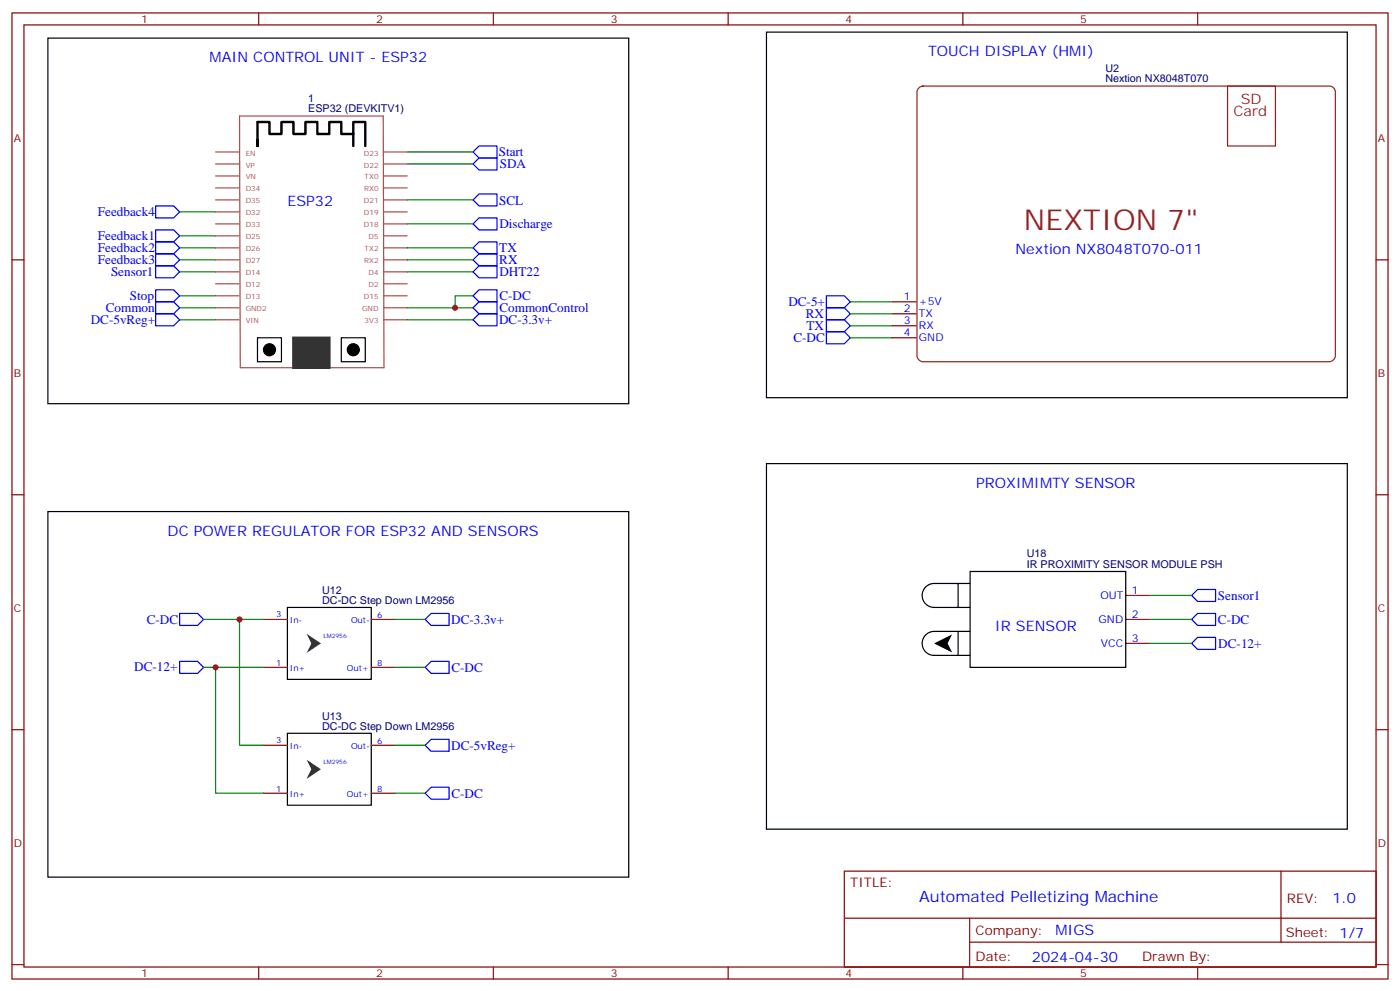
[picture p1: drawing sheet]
<svg xmlns="http://www.w3.org/2000/svg" width="412mm" height="292mm" viewBox="0 0 412 292" stroke-linecap="round" stroke-linejoin="round" font-family="sans-serif">
<g fill="none" stroke="#870000" stroke-width=".35">
<path d="M3.5 3.8h405.4v284.3h-405.4zM7.1 7.3h398.2v277.3h-398.2zM76.2 3.8v3.5M145.3 3.8v3.5M214.5 3.8v3.5M283.6 3.8v3.5M352.8 3.8v3.5M3.5 76.5h3.6M405.3 76.5h3.6M262.8 99.4h7.1M262.8 95.9h7.1M262.8 92.4h7.1"/>
<path d="M262.8 88.8h7.1M3.5 145.6h3.6M405.3 145.6h3.6M77.6 196.4h7.1M77.6 182.3h7.1M109.4 196.4h7M109.4 182.3h7M3.5 214.8h3.6M405.3 214.8h3.6M248.7 256.4h156.6v28.2h-156.6zM377.3 256.4v20.9M248.7 270.2h156.5"/>
<path d="M285.6 277.3h119.6M285.6 270.2v14.2M3.5 283.9h3.6M76.2 284.6v3.5M145.3 284.6v3.5M214.5 284.6v3.5M283.6 284.6v3.5M352.8 284.6v3.5M405.3 283.9h3.6"/>
</g>
<path d="M270.7 25.8l1.2-.5h119.7a1.76 1.76 0 0 1 1.7 1.8v77.6a1.89 1.89 0 0 1-1.7 1.8h-119.7a1.89 1.89 0 0 1-1.8-1.8v-77.6zM361.6 25.3h14.1v17.7h-14.1z" fill="none" stroke="#8c2424" stroke-width=".35"/>
<path d="M84.7 178.8h24.7v21.2h-24.7z" fill="none" stroke="#000" stroke-width=".35"/>
<path d="M90.3 186.5l4.2 2.9-4.2 2.8 1.4-2.8z" fill="#333"/>
<path d="M84.7 215.8h24.7v21.2h-24.7z" fill="none" stroke="#000" stroke-width=".35"/>
<path d="M77.6 219.4h7.1M109.4 219.4h7M77.6 233.5h7.1M109.4 233.5h7" fill="none" stroke="#870000" stroke-width=".35"/>
<path d="M90.3 223.6l4.2 2.8-4.2 2.8 1.4-2.8z" fill="#333"/>
<g fill="none" stroke="#00f" stroke-width=".35">
<path d="M139.3 44.7l1.8-1.7h5.3v3.5h-5.3zM139.3 58.8l1.8-1.7h5.3v3.5h-5.3zM139.3 48.3l1.8-1.8h5.3v3.5h-5.3zM45.9 60.6h5.3l1.7 1.8-1.7 1.7h-5.3zM45.9 74.7h5.3l1.7 1.8-1.7 1.7h-5.3zM45.9 71.2h5.3l1.7 1.8-1.7 1.7h-5.3zM45.9 67.7h5.3l1.7 1.7-1.7 1.8h-5.3zM45.9 78.2h5.3l1.7 1.8-1.7 1.8h-5.3zM139.3 65.9l1.8-1.8h5.3v3.6h-5.3zM139.3 76.5l1.8-1.8h5.3v3.5h-5.3zM139.3 73l1.8-1.8h5.3v3.5h-5.3zM45.9 85.3h5.3l1.7 1.8-1.7 1.7h-5.3z"/>
<path d="M45.9 88.8h5.3l1.7 1.8-1.7 1.8h-5.3zM45.9 92.4h5.3l1.7 1.7-1.7 1.8h-5.3zM139.3 90.6l1.8-1.8h5.3v3.6h-5.3zM139.3 80l1.8-1.8h5.3v3.6h-5.3zM139.3 94.1l1.8-1.7h5.3v3.5h-5.3zM139.3 87.1l1.8-1.8h5.3v3.5h-5.3zM243.4 87.1h5.3l1.8 1.7-1.8 1.8h-5.3zM243.4 97.6h5.3l1.8 1.8-1.8 1.8h-5.3zM243.4 90.6h5.3l1.8 1.8-1.8 1.7h-5.3zM243.4 94.1h5.3l1.8 1.8-1.8 1.7h-5.3zM351 175.3l1.8-1.8h5.3v3.5h-5.3zM52.9 180.6h5.3l1.8 1.7-1.8 1.8h-5.3z"/>
<path d="M52.9 194.7h5.3l1.8 1.7-1.8 1.8h-5.3zM125.2 196.4l1.8-1.7h5.3v3.5h-5.3zM125.2 182.3l1.8-1.7h5.3v3.5h-5.3zM351 182.3l1.8-1.7h5.3v3.5h-5.3zM351 189.4l1.8-1.8h5.3v3.5h-5.3zM125.2 219.4l1.8-1.8h5.3v3.5h-5.3zM125.2 233.5l1.8-1.8h5.3v3.5h-5.3z"/>
</g>
<g fill="none" stroke="#008700" stroke-width=".35">
<path d="M119.9 48.3h19.4M119.9 58.8h19.4M119.9 44.7h19.4M52.9 76.5h10.6M52.9 73h10.6M52.9 69.4h10.6M52.9 62.4h10.6M119.9 76.5h19.4M119.9 73h19.4M119.9 65.9h19.4M52.9 87.1h10.6M52.9 90.6h10.6"/>
<path d="M52.9 80h10.6M52.9 94.1h10.6M119.9 90.6h19.4M119.9 80h19.4M119.9 94.1h19.4M139.3 87.1h-5.2v3.5M250.5 88.8h12.3M250.5 99.4h12.3M250.5 95.9h12.3M250.5 92.4h12.3M338.7 175.3h12.3M60 182.3h17.6"/>
<path d="M60 196.4h17.6M63.5 196.4v37.1h14.1M70.6 182.3v37.1h7M116.4 182.3h8.8M116.4 196.4h8.8M338.7 182.3h12.3M338.7 189.4h12.3M116.4 219.4h8.8M116.4 233.5h8.8"/>
</g>
<g fill="none" stroke="#a64a4a" stroke-width=".35">
<path d="M70.6 34.1h42.3l.2 74.1h-42.3zM63.5 58.8h6.9M63.5 55.3h6.9M63.5 51.8h6.9M63.5 48.3h6.9M63.5 44.7h6.9M113 58.8h6.9M113 55.3h6.9M113 51.8h6.9M113 48.3h6.9M113 44.7h6.9M63.5 76.5h6.9"/>
<path d="M63.5 73h6.9M63.5 69.4h6.9M63.5 65.9h6.9M63.5 62.4h6.9M113 76.5h6.9M113 73h6.9M113 69.4h6.9M113 65.9h6.9M113 62.4h6.9M63.5 94.1h6.9M63.5 90.6h6.9M63.5 87.1h6.9"/>
<path d="M63.5 83.5h6.9M63.5 80h6.9M113 94.1h6.9M113 90.6h6.9M113 87.1h6.9M113 83.5h6.9M113 80h6.9"/>
</g>
<path d="M86.4 99.4h10.6v8.8h-10.6z" fill="#333" stroke="#333" stroke-width=".71"/>
<g fill="none" stroke="#000" stroke-width=".35">
<path d="M14.1 11.2h171.1v107.6h-171.1zM225.8 9.5h171.1v107.6h-171.1zM75.8 99.4h7.1v7.1h-7.1zM100.5 99.4h7.1v7.1h-7.1zM225.8 136.5h171.1v107.6h-171.1zM14.1 150.6h171.1v107.6h-171.1zM272.7 172.8a3.5 3.5 0 0 1 2.5-1.1h7v7.1h-7a3.5 3.5 0 0 1-3.3-2.2 3.5 3.5 0 0 1 .8-3.8zM282.2 178.8h3.6M282.2 171.7h3.6M285.8 168.2h45.8v28.2h-45.8zM272.7 186.9a3.5 3.5 0 0 1 2.5-1.1h7v7.1h-7a3.5 3.5 0 0 1-3.3-2.2 3.5 3.5 0 0 1 .8-3.8zM282.2 185.8h3.6"/>
<path d="M282.2 192.9h3.6"/>
</g>
<g fill="#000" stroke="#000" stroke-width=".35">
<circle cx="79.4" cy="102.9" r="1.76"/>
<circle cx="104.1" cy="102.9" r="1.76"/>
</g>
<path d="M104.1 39.4v3.6M75.8 41.2v1.8v-7.1h3.6v3.5h3.5v-3.5h3.5v3.5h3.6v-3.5h3.5v3.5h3.5v-3.5h3.5v3.5h3.6v-3.5h3.5v7.1" fill="none" stroke="#000" stroke-width=".71"/>
<path d="M331.6 175.3h7.1M331.6 189.4h7.1M331.6 182.3h7.1" fill="none" stroke="#870000" stroke-width=".35"/>
<path d="M275.2 189.4l5.3-2.7-1.4 2.7 1.4 2.6z" fill="#000"/>
<g fill="#c00">
<circle cx="70.6" cy="182.3" r=".88"/>
<circle cx="63.5" cy="196.4" r=".88"/>
<circle cx="134.1" cy="90.6" r=".88"/>
</g>
<text font-size="8.5" fill="#8d2323" x="301.6" y="67.7">NEXTION 7&quot;</text>
<text font-size="4.6" fill="#00f" x="270.8" y="265.4">Automated Pelletizing Machine</text>
<g font-size="4.2" fill="#00f">
<text x="273.4" y="16.5">TOUCH DISPLAY (HMI)</text>
<text x="61.7" y="18.3">MAIN CONTROL UNIT - ESP32</text>
<text x="84.7" y="60.6">ESP32</text>
<text x="299.2" y="74.7">Nextion NX8048T070-011</text>
<text x="287.5" y="143.5">PROXIMIMTY SENSOR</text>
<text x="49.4" y="157.6">DC POWER REGULATOR FOR ESP32 AND SENSORS</text>
<text x="293.1" y="185.6">IR SENSOR</text>
<text x="392.5" y="265.7">1.0</text>
<text x="310.9" y="275.2">MIGS</text>
<text x="304" y="283">2024-04-30</text>
</g>
<g font-size="4.2" fill="#8d2323">
<text x="363.4" y="34.1">Card</text>
<text x="365.5" y="30.6">SD</text>
</g>
<g font-size="3.9" fill="#00f">
<text x="146.9" y="45.9">Start</text>
<text x="147.2" y="49.5">SDA</text>
<text x="28.9" y="63.6">Feedback4</text>
<text x="147" y="60.2">SCL</text>
<text x="28.9" y="70.7">Feedback1</text>
<text x="147.1" y="67.1">Discharge</text>
<text x="28.9" y="77.7">Feedback3</text>
<text x="28.9" y="74.2">Feedback2</text>
<text x="147.1" y="77.8">RX</text>
<text x="147.1" y="74.3">TX</text>
<text x="32.7" y="81.2">Sensor1</text>
<text x="147.1" y="81.2">DHT22</text>
<text x="38.3" y="88.3">Stop</text>
<text x="147.1" y="88.4">C-DC</text>
<text x="26.7" y="95.4">DC-5vReg+</text>
<text x="31.1" y="91.8">Common</text>
<text x="147" y="95.5">DC-3.3v+</text>
<text x="147.1" y="92">CommonControl</text>
<text x="232.2" y="90">DC-5+</text>
<text x="237.4" y="93.6">RX</text>
<text x="233.7" y="100.6">C-DC</text>
<text x="237.5" y="97.1">TX</text>
<text x="358.8" y="176.6">Sensor1</text>
<text x="43.2" y="183.5">C-DC</text>
<text x="132.9" y="183.7">DC-3.3v+</text>
<text x="358.8" y="183.6">C-DC</text>
<text x="358.9" y="190.7">DC-12+</text>
<text x="39.5" y="197.6">DC-12+</text>
<text x="133" y="197.7">C-DC</text>
<text x="132.9" y="220.7">DC-5vReg+</text>
<text x="133" y="234.8">C-DC</text>
</g>
<g font-size="3.9" fill="#800">
<text x="250.5" y="261">TITLE:</text>
<text x="379.1" y="265.7">REV:</text>
<text x="287.4" y="275.2">Company:</text>
<text x="378.7" y="275.8">Sheet: 1/7</text>
<text x="287.4" y="282.9">Date:</text>
<text x="336.4" y="282.9">Draw</text>
<text x="346.6" y="282.9">n By:</text>
</g>
<g font-size="3.2" fill="#800">
<text x="41.6" y="6.8">1</text>
<text x="110.8" y="6.8">2</text>
<text x="179.9" y="6.8">3</text>
<text x="249.1" y="6.8">4</text>
<text x="318.2" y="6.8">5</text>
<text x="4.1" y="41.9">A</text>
<text x="405.9" y="41.9">A</text>
<text x="4.1" y="111.1">B</text>
<text x="405.9" y="111.1">B</text>
<text x="4.1" y="180.2">C</text>
<text x="405.9" y="180.2">C</text>
<text x="4.1" y="249.3">D</text>
<text x="405.9" y="249.3">D</text>
<text x="41.6" y="287.6">1</text>
<text x="110.8" y="287.6">2</text>
<text x="179.9" y="287.6">3</text>
<text x="249.1" y="287.6">4</text>
<text x="318.2" y="287.6">5</text>
</g>
<g font-size="3.2" fill="#000080">
<text x="325.6" y="21.1">U2</text>
<text x="90.8" y="29.9">1</text>
<text x="325.6" y="24.3">Nextion NX8048T070</text>
<text x="90.8" y="33.1">ESP32 (DEVKITV1)</text>
<text x="302.5" y="167.1">IR PROXIMITY SENSOR MODULE PSH</text>
<text x="302.5" y="163.9">U18</text>
<text x="94.9" y="177.7">DC-DC Step Down LM2956</text>
<text x="94.9" y="174.8">U12</text>
<text x="94.9" y="214.8">DC-DC Step Down LM2956</text>
<text x="94.9" y="211.8">U13</text>
</g>
<g font-size="3.2" fill="#00f">
<text x="266.2" y="88.3">1</text>
<text x="270.7" y="89.7">+5V</text>
<text x="266.2" y="95.4">3</text>
<text x="266.2" y="91.8">2</text>
<text x="270.7" y="93.3">TX</text>
<text x="266.2" y="98.9">4</text>
<text x="270.7" y="100.3">GND</text>
<text x="270.7" y="96.8">RX</text>
<text x="324.1" y="176.3">OUT</text>
<text x="333.4" y="174.9">1</text>
<text x="323.6" y="183.4">GND</text>
<text x="333.4" y="182">2</text>
<text x="324.3" y="190.4">VCC</text>
<text x="333.4" y="189">3</text>
</g>
<g font-size="2.5" fill="#00f">
<text x="81.3" y="181.6">3</text>
<text x="85.4" y="183.4">In-</text>
<text x="103.4" y="183.4">Out-</text>
<text x="111.1" y="182">6</text>
<text x="81.3" y="196.1">1</text>
<text x="85.4" y="197.5">In+</text>
<text x="102.2" y="197.5">Out+</text>
<text x="111.1" y="196.1">8</text>
<text x="81.3" y="218.7">3</text>
<text x="85.4" y="220.4">In-</text>
<text x="103.4" y="220.4">Out-</text>
<text x="111.1" y="219">6</text>
<text x="81.3" y="233.1">1</text>
<text x="111.1" y="233.1">8</text>
<text x="85.4" y="234.5">In+</text>
<text x="102.2" y="234.5">Out+</text>
</g>
<g font-size="2.1" fill="#a54b4b">
<text x="72.4" y="45.8">EN</text>
<text x="107.2" y="45.8">D23</text>
<text x="72.4" y="52.8">VN</text>
<text x="72.4" y="49.3">VP</text>
<text x="107.2" y="49.3">D22</text>
<text x="107.4" y="52.8">TX0</text>
<text x="72.4" y="59.9">D35</text>
<text x="72.4" y="56.4">D34</text>
<text x="107.2" y="59.9">D21</text>
<text x="107.3" y="56.4">RX0</text>
<text x="72.4" y="63.4">D32</text>
<text x="107.2" y="63.4">D19</text>
<text x="72.4" y="70.5">D25</text>
<text x="72.4" y="66.9">D33</text>
<text x="107.2" y="66.9">D18</text>
<text x="108.5" y="70.5">D5</text>
<text x="72.4" y="77.5">D27</text>
<text x="72.4" y="74">D26</text>
<text x="107.3" y="77.5">RX2</text>
<text x="107.4" y="74">TX2</text>
<text x="72.4" y="81.1">D14</text>
<text x="108.5" y="81.1">D4</text>
<text x="72.4" y="88.1">D13</text>
<text x="72.4" y="84.6">D12</text>
<text x="107.2" y="88.1">D15</text>
<text x="108.5" y="84.6">D2</text>
<text x="72.4" y="95.2">VIN</text>
<text x="72.4" y="91.6">GND2</text>
<text x="106.7" y="91.6">GND</text>
<text x="107.4" y="95.2">3V3</text>
</g>
<g font-size="1.8" fill="#00f">
<text x="95.2" y="187.7">LM2956</text>
<text x="95.2" y="224.8">LM2956</text>
</g>
</svg>
